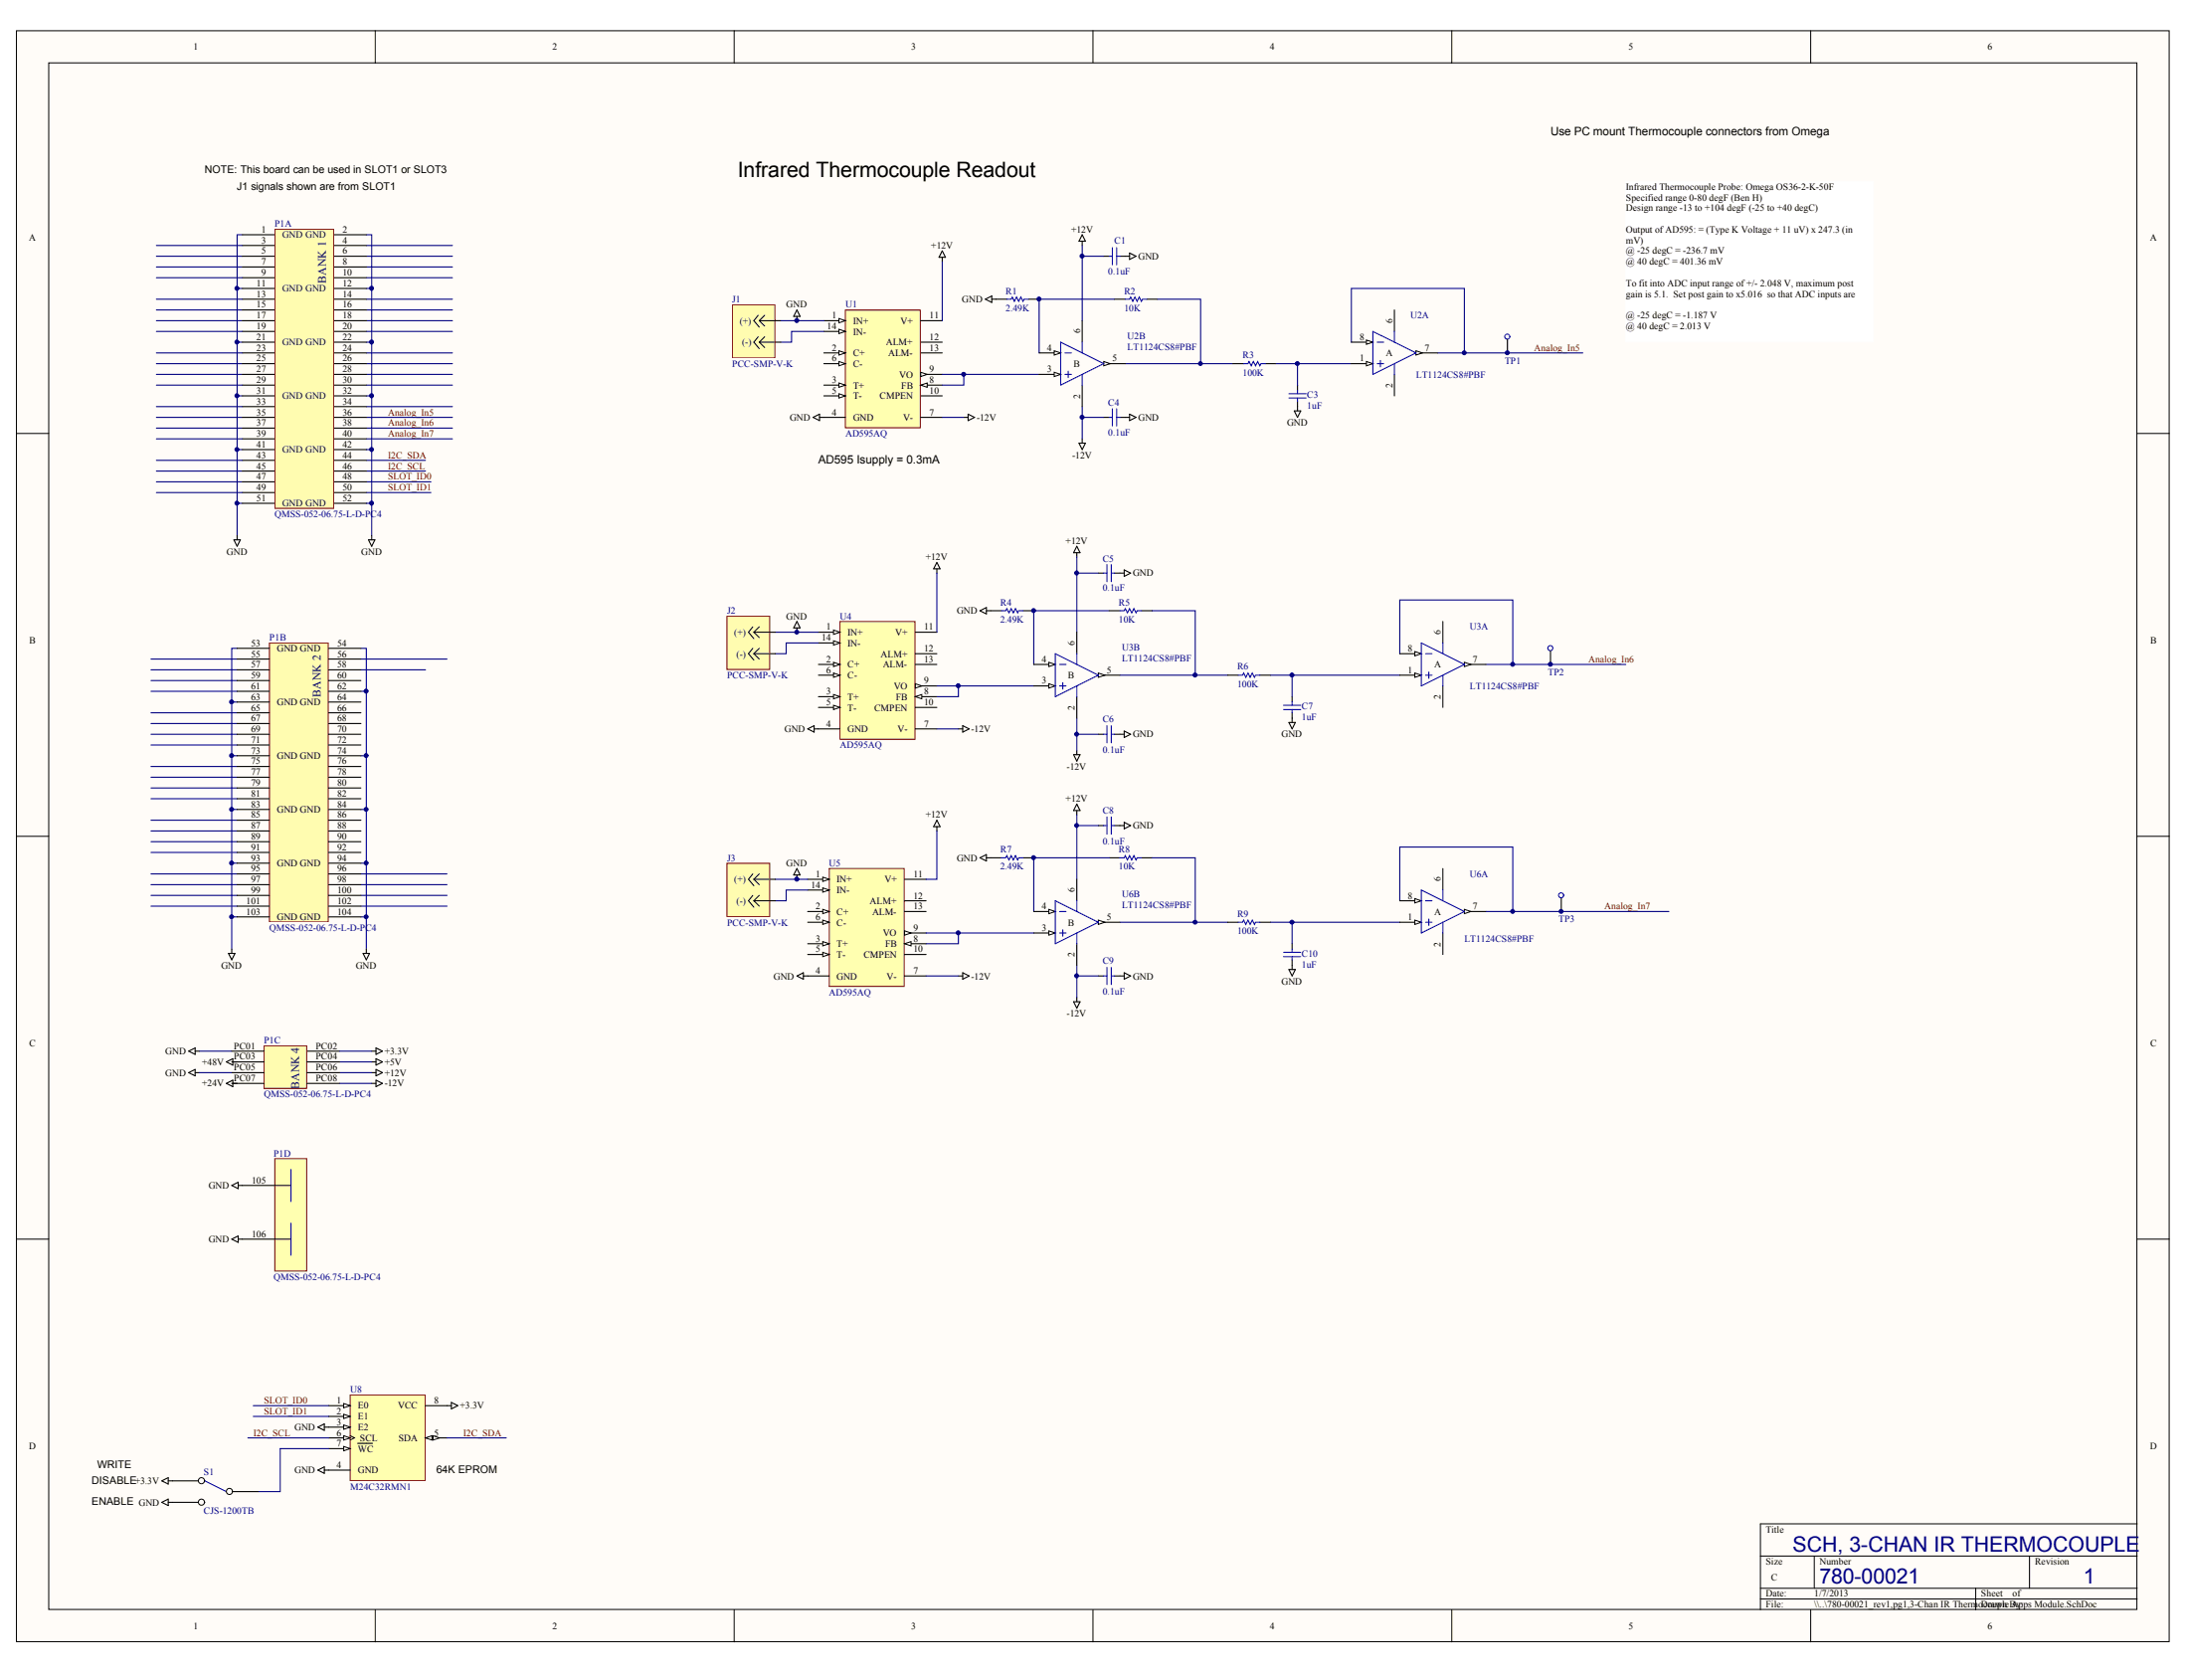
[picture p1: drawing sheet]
# Altium schematic sheet 780-00021_rev1,pg1,3-Chan IR Thermocouple Apps Module.SchDoc
size C; PageSetup: Record=PageOptions|CenterHorizontal=True|CenterVertical=True|PrintScale=0.70|XCorrection=1.00|YCorrection=1.00|PrintKind=0|BorderSize=5000000|LeftOffset=0|BottomOffset=0|Orientation=2|PaperLength=1000|PaperWidth=1000|Scale=100|PaperSource=7|PrintQuality=-4|MediaType=1|DitherType=10|PaperKind=Tabloid 11 x 17in|PrintScaleMode=1

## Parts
C1  value 0.1uF  [SMD_0805]  (hidden comment: Cap SMD)
C3  value 1uF  [SMD_0805]  (hidden comment: Cap SMD)
C4  value 0.1uF  [SMD_0805]  (hidden comment: Cap SMD)
C5  value 0.1uF  [SMD_0805]  (hidden comment: Cap SMD)
C6  value 0.1uF  [SMD_0805]  (hidden comment: Cap SMD)
C7  value 1uF  [SMD_0805]  (hidden comment: Cap SMD)
C8  value 0.1uF  [SMD_0805]  (hidden comment: Cap SMD)
C9  value 0.1uF  [SMD_0805]  (hidden comment: Cap SMD)
C10  value 1uF  [SMD_0805]  (hidden comment: Cap SMD)
J1  PCC-SMP-V-K  [THERMOCOUPLE, Vertical]
J2  PCC-SMP-V-K  [THERMOCOUPLE, Vertical]
J3  PCC-SMP-V-K  [THERMOCOUPLE, Vertical]
P1  QMSS-052-06.75-L-D-PC4  [QMS SMD PWR PINS - 104PIN]  (parts A,B,C,D of 4)
R1  value 2.49K  [SMD_0805]  (hidden comment: Res 0805)
R2  value 10K  [SMD_0805]  (hidden comment: Res 0805)
R3  value 100K  [SMD_0805]  (hidden comment: Res 0805)
R4  value 2.49K  [SMD_0805]  (hidden comment: Res 0805)
R5  value 10K  [SMD_0805]  (hidden comment: Res 0805)
R6  value 100K  [SMD_0805]  (hidden comment: Res 0805)
R7  value 2.49K  [SMD_0805]  (hidden comment: Res 0805)
R8  value 10K  [SMD_0805]  (hidden comment: Res 0805)
R9  value 100K  [SMD_0805]  (hidden comment: Res 0805)
S1  CJS-1200TB  [CAS-120B]
TP1  Test Point SMD  [SMD_TEST POINT]  (value not drawn)
TP2  Test Point SMD  [SMD_TEST POINT]  (value not drawn)
TP3  Test Point SMD  [SMD_TEST POINT]  (value not drawn)
U1  AD595AQ  [Q-14_A]
U2  LT1124CS8#PBF  [S8_N]  (parts A,B of 2)
U3  LT1124CS8#PBF  [S8_N]  (parts A,B of 2)
U4  AD595AQ  [Q-14_A]
U5  AD595AQ  [Q-14_A]
U6  LT1124CS8#PBF  [S8_N]  (parts A,B of 2)
U8  M24C32RMN1  [SOP8_N]

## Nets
+3.3V: P1.PC02 S1.3(NC) U8.8(VCC)
+5V: P1.PC04
+12V: C1.2 C5.2 C8.2 P1.PC06 U1.11(V+) U2.6(V+) U3.6(V+) U4.11(V+) U5.11(V+) U6.6(V+)
-12V: C4.2 C6.2 C9.2 P1.PC08 U1.7(V-) U2.2(V-) U3.2(V-) U4.7(V-) U5.7(V-) U6.2(V-)
GND: C1.1 C3.1 C4.1 C5.1 C6.1 C7.1 C8.1 C9.1 C10.1 J1.1((+)) J2.1((+)) J3.1((+)) P1.1(GND) P1.2(GND) P1.11(GND) P1.12(GND) P1.21(GND) P1.22(GND) P1.31(GND) P1.32(GND) P1.41(GND) P1.42(GND) P1.51(GND) P1.52(GND) P1.53(GND) P1.54(GND) P1.62 P1.63(GND) P1.73(GND) P1.74(GND) P1.83(GND) P1.84(GND) P1.93(GND) P1.94(GND) P1.103(GND) P1.104(GND) P1.105(GND) P1.106(GND) P1.PC01 P1.PC05 R1.1 R4.1 R7.1 S1.1(NO) U1.1(IN+) U1.4(GND) U4.1(IN+) U4.4(GND) U5.1(IN+) U5.4(GND) U8.3(E2) U8.4(GND)
Analog_In5: P1.36 TP1.1(TP) U2.7(OUT) U2.8(IN-)
Analog_In6: P1.38 TP2.1(TP) U3.7(OUT) U3.8(IN-)
Analog_In7: P1.40 TP3.1(TP) U6.7(OUT) U6.8(IN-)
I2C_SCL: P1.46 U8.6(SCL)
I2C_SDA: P1.44 U8.5(SDA)
SLOT_ID0: P1.48 U8.1(E0)
SLOT_ID1: P1.50 U8.2(E1)
NetC3_2: C3.2 R3.2 U2.1(IN+)
NetC7_2: C7.2 R6.2 U3.1(IN+)
NetC10_2: C10.2 R9.2 U6.1(IN+)
NetJ1_2: J1.2((-)) U1.14(IN-)
NetJ2_2: J2.2((-)) U4.14(IN-)
NetJ3_2: J3.2((-)) U5.14(IN-)
NetR1_2: R1.2 R2.1 U2.4(IN-)
NetR2_2: R2.2 R3.1 U2.5(OUT)
NetR4_2: R4.2 R5.1 U3.4(IN-)
NetR5_2: R5.2 R6.1 U3.5(OUT)
NetR7_2: R7.2 R8.1 U6.4(IN-)
NetR8_2: R8.2 R9.1 U6.5(OUT)
NetS1_2: S1.2(COM) U8.7(~{WC})
NetU1_8: U1.8(FB) U1.9(VO) U2.3(IN+)
NetU3_3: U3.3(IN+) U4.8(FB) U4.9(VO)
NetU5_8: U5.8(FB) U5.9(VO) U6.3(IN+)

Not connected (* = marked no-connect by the designer): P1 3 4 5 6 7 8 9 10 13 14 15 16 17 18 19 20 23 24 25 26 27 28 29 30 33 34 35 37 39 43 45 47 49 55 56 57 58 59 60 61 64(GND) 65 66 67 68 69 70 71 72 75 76 77 78 79 80 81 82 85 86 87 88 89 90 91 92 95 96 97 98 99 100 101 102 PC03 PC07; U1 2(C+)* 3(T+)* 5(T-)* 6(C-)* 10(CMPEN) 12(ALM+) 13(ALM-); U4 2(C+)* 3(T+)* 5(T-)* 6(C-)* 10(CMPEN) 12(ALM+) 13(ALM-); U5 2(C+)* 3(T+)* 5(T-)* 6(C-)* 10(CMPEN) 12(ALM+) 13(ALM-)

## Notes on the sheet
- Use PC mount Thermocouple connectors from Omega
- NOTE: This board can be used in SLOT1 or SLOT3
- J1 signals shown are from SLOT1
- Infrared Thermocouple Readout
- Infrared Thermocouple Probe: Omega OS36-2-K-50F
  Specified range 0-80 degF (Ben H)
  Design range -13 to +104 degF (-25 to +40 degC)
  Output of AD595: = (Type K Voltage + 11 uV) x 247.3 (in mV)
  @ -25 degC = -236.7 mV
  @ 40 degC = 401.36 mV
  To fit into ADC input range of +/- 2.048 V, maximum post gain is 5.1.  Set post gain to x5.016  so that ADC inputs are
  @ -25 degC = -1.187 V
  @ 40 degC = 2.013 V
- (near U1) AD595 Isupply = 0.3mA
- DISABLE
- WRITE
- (near U8) 64K EPROM
- ENABLE
- SCH, 3-CHAN IR THERMOCOUPLE
- 780-00021
- 1
- Labels drawn without touching a wire or pin: +24V, +48V
